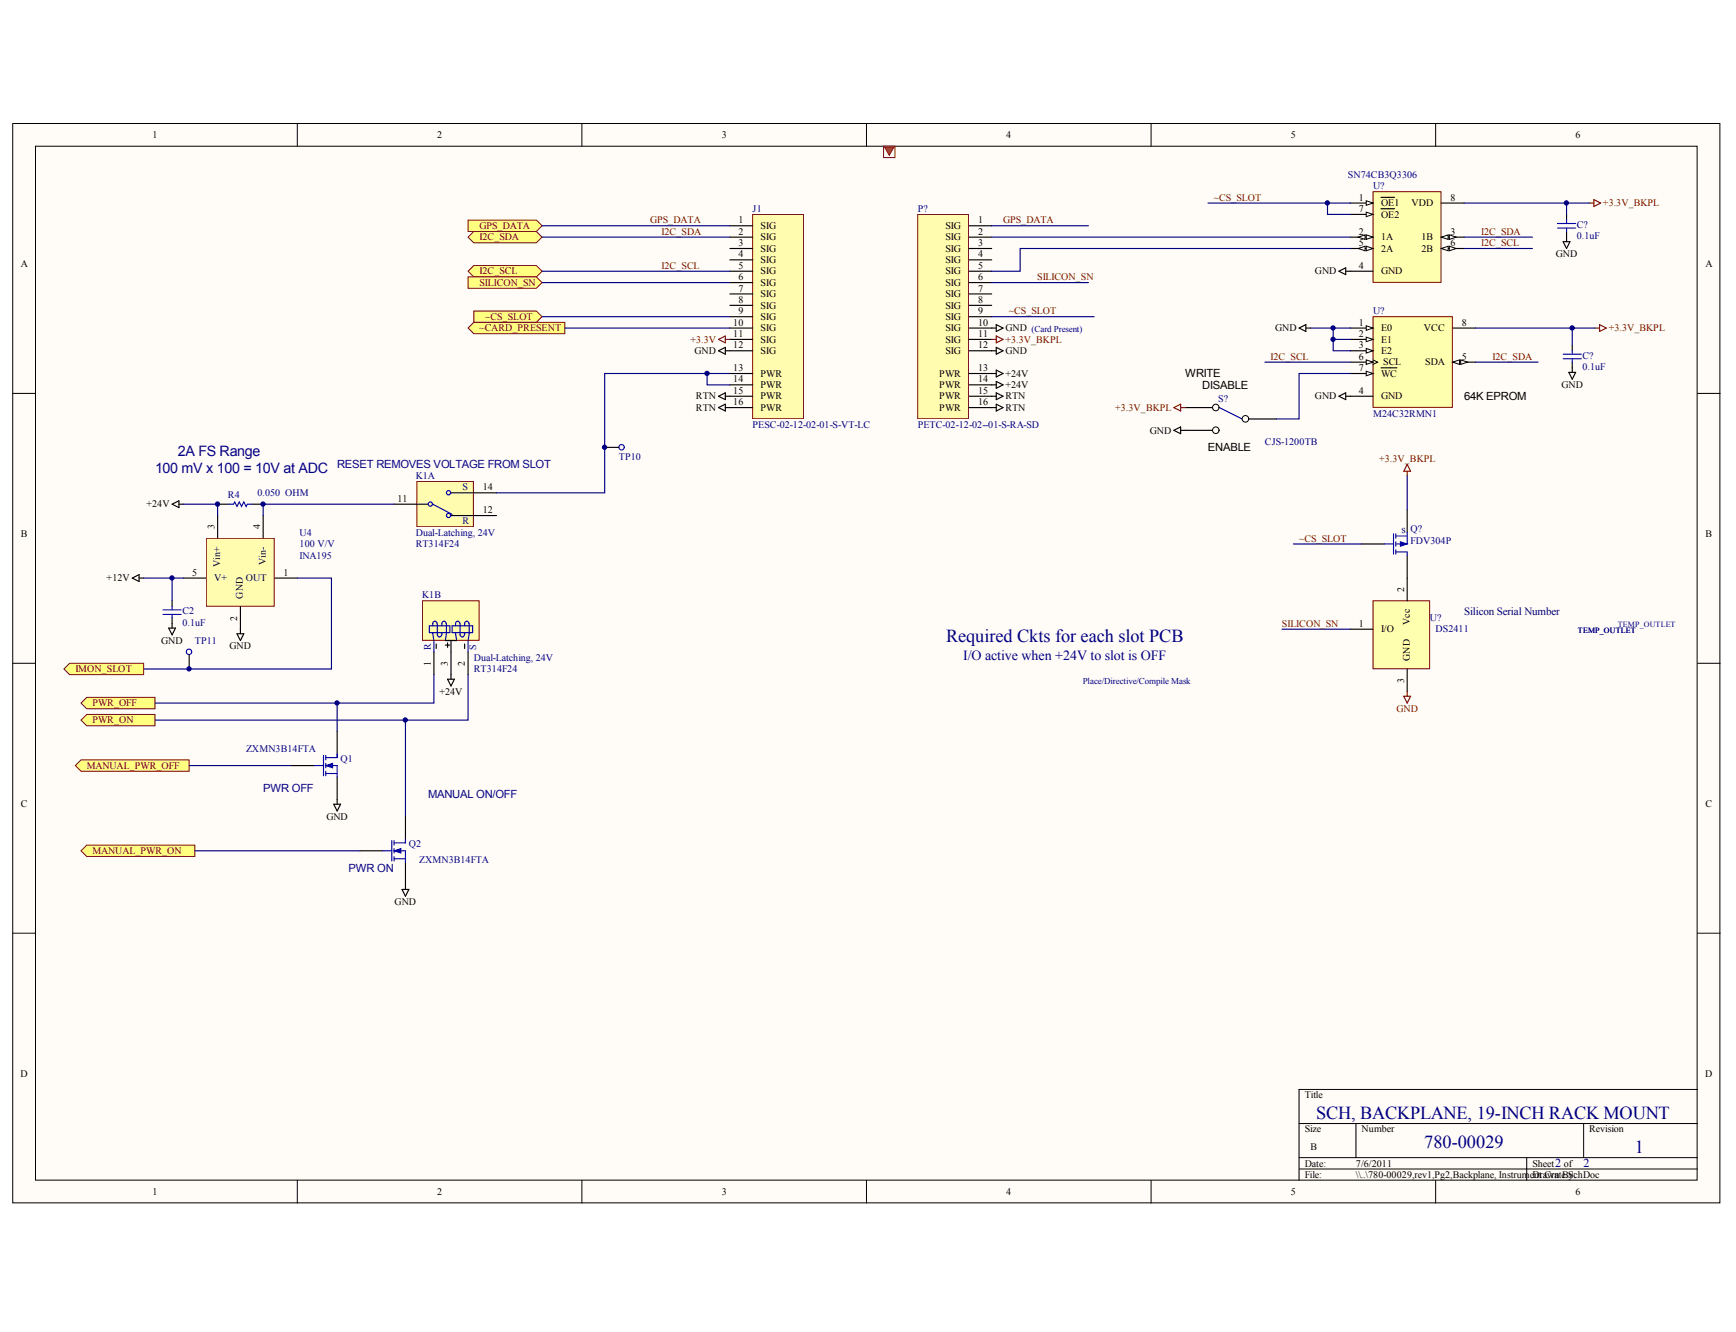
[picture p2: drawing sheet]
# Altium project 175-00024, rev1, Backplane, Instrument Crate.PrjPCB
1 sheet, 17 parts. Net scope: flat (ports and power ports of the same name join across sheets).
Board file: 175-00024_rev1, Backplane, Instrument Crate.PcbDoc

## Sheet 780-00029,rev1,Pg2,Backplane, Instrument Crate.SchDoc
size B; PageSetup: Record=PageOptions|CenterHorizontal=True|CenterVertical=True|PrintScale=1.09|XCorrection=1.00|YCorrection=1.00|PrintKind=0|BorderSize=5000000|LeftOffset=0|BottomOffset=0|Orientation=2|PaperLength=1000|PaperWidth=1000|Scale=100|PaperSource=7|PrintQuality=-4|MediaType=1|DitherType=10|PaperKind=Tabloid 11 x 17in|PrintScaleMode=1

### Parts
(Parts that share a designator on the sheet are numbered #1, #2 ... from top to bottom, then left to right.)
C2  value 0.1uF  [SMD_0805]  (hidden comment: Cap SMD)
C?#1  value 0.1uF  [SMD_0805]  (hidden comment: Cap SMD)
C?#2  value 0.1uF  [SMD_0805]  (hidden comment: Cap SMD)
J1  PESC-02-12-02-01-S-VT-LC  [PESC-02-12-02-01-S-VT-LC]
K1  Dual-Latching, 24V  value RT314F24  [RELAY, TYCO RT1]  (parts A,B of 2)
P?  PETC-02-12-02--01-S-RA-SD  [PETC-02-12-02-01-RA]
Q1  ZXMN3B14FTA  [SOT-23B]
Q2  ZXMN3B14FTA  [SOT-23B]
Q?  FDV304P  [SMD_SOT23_3]
R4  value 0.050  OHM  [SMD_0805]  (hidden comment: Res 0805)
S?  CJS-1200TB  [CAS-120B]
TP10  Test point  [PAD_80D_052H]  (value not drawn)
TP11  Test point  [PAD_80D_052H]  (value not drawn)
U4  100 V/V  value INA195  [SMD_SOT23_5]
U?#1  value SN74CB3Q3306  [PW008_N]  (hidden comment: SN74CBT3306PWLE)
U?#2  M24C32RMN1  [SOP8_N]
U?#3  DS2411  [SMD_SOT23_3]

### Ports
GPS_DATA (in), I2C_SCL, I2C_SDA, IMON_SLOT (out), MANUAL_PWR_OFF (out), MANUAL_PWR_ON (out), PWR_OFF (out), PWR_ON (out), SILICON_SN (in), ~CARD_PRESENT (out), ~CS_SLOT (in)

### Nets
+3.3V: J1.11(SIG)
+3.3V_BKPL: C?#1.2 C?#2.2 P?.11(SIG) Q?.2(S) S?.3(NC) U?#1.8(VDD) U?#2.8(VCC)
+12V: C2.2 U4.5(V+)
+24V: K1.3(Com) P?.13(PWR) P?.14(PWR) R4.1 U4.3(Vin+)
GND: C2.1 C?#1.1 C?#2.1 J1.12(SIG) P?.10(SIG) P?.12(SIG) Q1.3(S) Q2.3(S) S?.1(NO) U4.2(GND) U?#1.4(GND) U?#2.1(E0) U?#2.2(E1) U?#2.3(E2) U?#2.4(GND) U?#3.3(GND)
RTN: J1.15(PWR) J1.16(PWR) P?.15(PWR) P?.16(PWR)
GPS_DATA: J1.1(SIG) P?.1(SIG) ; port GPS_DATA
I2C_SCL: J1.5(SIG) U?#1.6(2B) U?#2.6(SCL) ; port I2C_SCL
I2C_SDA: J1.2(SIG) U?#1.3(1B) U?#2.5(SDA) ; port I2C_SDA
SILICON_SN: P?.6(SIG) U?#3.1(I/O)
~CS_SLOT: P?.9(SIG) Q?.1(G) U?#1.1(~{OE}1) U?#1.7(~{OE}2)
NetJ1_6: J1.6(SIG) ; port SILICON_SN
NetJ1_9: J1.9(SIG) ; port ~CS_SLOT
NetJ1_10: J1.10(SIG) ; port ~CARD_PRESENT
NetJ1_13: J1.13(PWR) J1.14(PWR) K1.14(S) TP10.1(TP)
NetK1_1: K1.1(Reset) Q1.1(D) ; port PWR_OFF
NetK1_2: K1.2(Reset) Q2.1(D) ; port PWR_ON
NetK1_11: K1.11(Wiper) R4.2 U4.4(Vin-)
NetP?_2: P?.2(SIG) U?#1.2(1A)
NetP?_5: P?.5(SIG) U?#1.5(2A)
NetQ1_2: Q1.2(G) ; port MANUAL_PWR_OFF
NetQ2_2: Q2.2(G) ; port MANUAL_PWR_ON
NetQ?_3: Q?.3(D) U?#3.2(Vcc)
NetS?_2: S?.2(COM) U?#2.7(~{WC})
NetTP11_1: TP11.1(TP) U4.1(OUT) ; port IMON_SLOT

Not connected (* = marked no-connect by the designer): J1 3(SIG) 4(SIG) 7(SIG) 8(SIG); K1 12(R); P? 3(SIG) 4(SIG) 7(SIG) 8(SIG)

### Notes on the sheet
- (Card Present)
- (near S?) WRITE
- (near S?) DISABLE
- (near U?#2) 64K EPROM
- (near R4) 100 mV x 100 = 10V at ADC
- 2A FS Range
- (near K1) RESET REMOVES VOLTAGE FROM SLOT
- (near S?) ENABLE
- Required Ckts for each slot PCB
- I/O active when +24V to slot is OFF
- Silicon Serial Number
- TEMP_OUTLET
- Place/Directive/Compile Mask
- (near Q1) PWR OFF
- MANUAL ON/OFF
- (near Q2) PWR ON
- SCH, BACKPLANE, 19-INCH RACK MOUNT
- 780-00029
- 2
- 1
